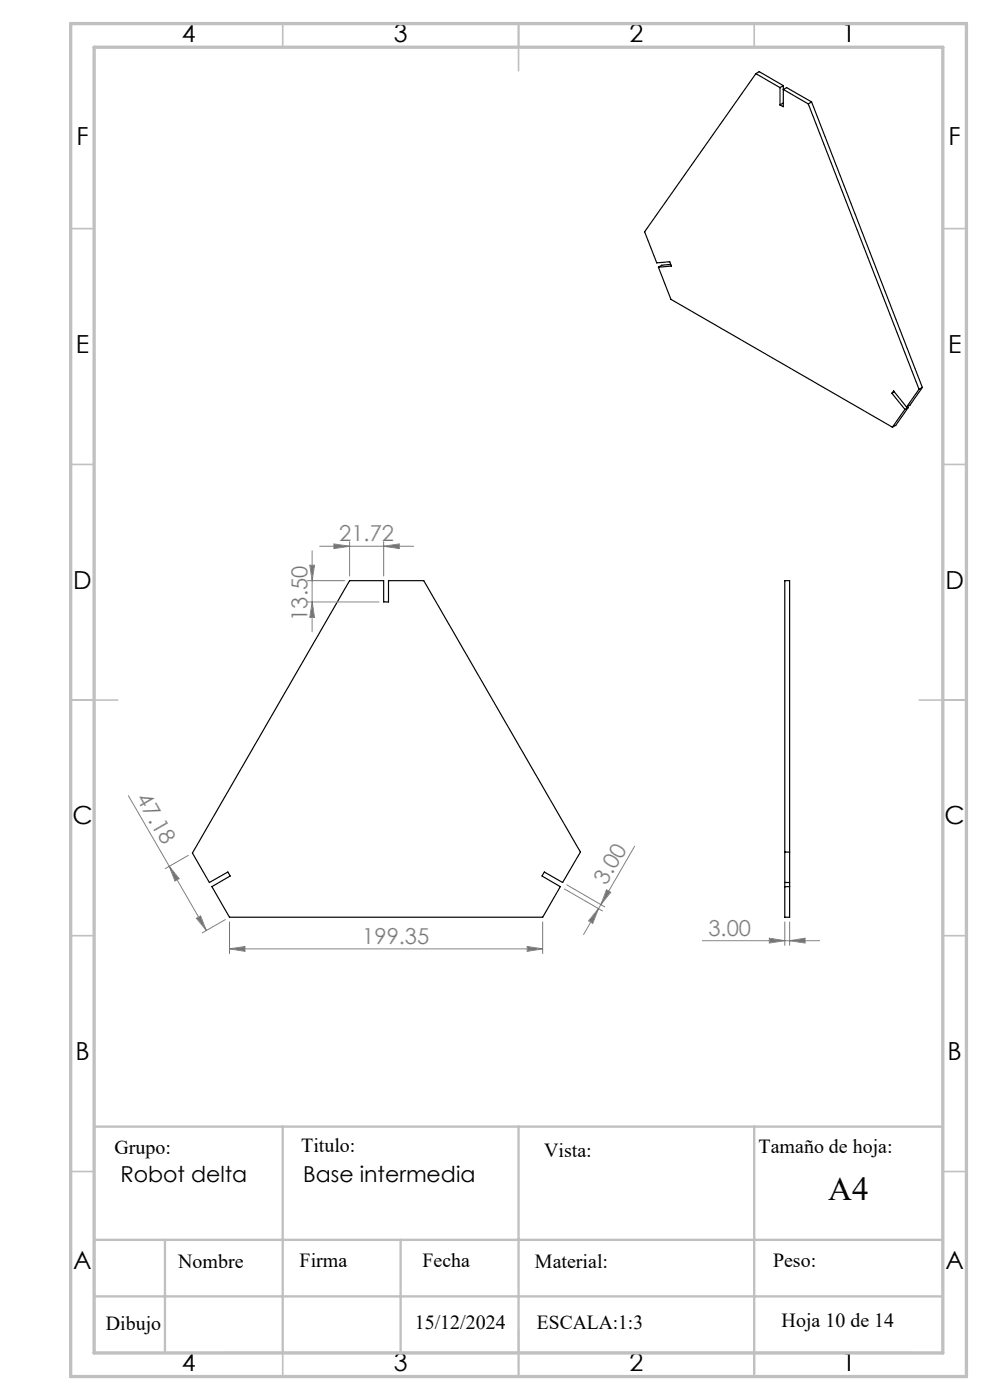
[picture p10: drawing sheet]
<svg xmlns="http://www.w3.org/2000/svg" width="210mm" height="297mm" viewBox="0 0 210 297" stroke-linecap="round" stroke-linejoin="round" font-family="sans-serif">
<g fill="none" stroke="#000" stroke-width=".25">
<path d="M160.3 15.6l5.2 3M160.3 15.6l-23.6 33.6 2.6 6.6 2.8-.3 .3 .9-2.7 .3M160.3 15.6l.7-.4 5.2 3M165.5 18.6v3.7M166.2 18.2v4.4l-.7-.3M166.2 18.2l-.7 .4M166.2 21.8l-.7 .5M171.4 22l23.5 60.6M172.2 21.6l-5.3-3-.7 .4 5.2 3M172.2 21.6l-.8 .4M172.2 21.6l23.5 60.6M139.7 56.7l2.6 6.8 47 27.1"/>
<path d="M142.3 56.1l-1.9 .2-.7 .4M189.2 83.4l.3-.5 2.8 3.5M189.2 83.4l2.7 3.5M189.7 83.1l-.5 .3M191.9 86.9l-2.6 3.7M192.5 86.3l.2 .2M192.7 86.5l-2.7 3.7-.7 .4M192.7 86.5l-.8 .4M194.9 82.6l-2.6 3.8M195.7 82.2l-.8 .4M195.7 82.2l-2.7 3.8-.7 .4M74.2 123.2h7.2v4.5h1v-4.5h7.5l33.2 57.6-3.8 6.4-3.8-2.2-.5 .8 3.9 2.3-3.8 6.5h-66.4l-3.8-6.5 3.9-2.3-.5-.8-3.9 2.2-3.6-6.2z"/>
<path d="M166.5 123.2h1v71.4h-1zM166.5 180.8h1M166.5 187.2h1M166.5 188.1h1"/>
</g>
<g fill="none" stroke="#808080" stroke-width=".21">
<path d="M65.7 119.9h1l-.5 3.3zM66.2 116.8v17.3M67.8 115.9h19.9M70.8 115.4l3.4 .5-3.4 .5zM74.2 114.9v7.3M81.4 115.9l3.3-.5v1zM81.4 114.9v7.3M65.2 123.2h8M65.2 127.7h15.2M66.2 127.7l.5 3.3h-1zM27.2 168.8l16.6 28.6M134.6 179.5l-7.1 12.4"/>
<path d="M35.9 183.8l2.1 2.6-.9 .5zM39.9 181.5l-4.9 2.8M41.7 194.8l.8-.5 1.3 3.1zM47.8 195.1l-4.9 2.8M48.7 195.6v6.7M115.1 195.6v6.7M119.7 188.6l8.1 4.6M120.2 187.7l8.1 4.7M127 192.8l-1.3 3.1-.9-.5zM127 192.8l-3.2 5.5M127.5 191.9l-.5 .9M128.7 188.8l.8 .5-2 2.6z"/>
<path d="M149 199.6h24.8M163.2 199l3.3 .6-3.3 .5zM166.5 195.6v5M167.5 199.6l3.3-.6v1.1zM167.5 195.6v5M48.7 201.3l3.3-.5v1zM48.7 201.3h66.4M111.8 200.8l3.3 .5-3.3 .5z"/>
</g>
<g fill="none" stroke="#c0c0c0" stroke-width=".35">
<path d="M60 5v5M110 5v10M160 5v5M15 48.5h5M200 48.5h5M15 98.5h5M200 98.5h5M15 148.5h10M195 148.5h10M15 198.5h5M200 198.5h5M15 248.5h5"/>
<path d="M200 248.5h5M60 287v5M110 282v10M160 287v5"/>
</g>
<path d="M20 239h180M60 239v48M110 239v48M160 239v52.4M20 263h180M20 275h180M35 263v24M85 263v24M47.7 287h146" fill="none" stroke="#c0c0c0" stroke-width=".5"/>
<path d="M15 5h190v287h-190zM20 10h180v277h-180z" fill="none" stroke="#c0c0c0" stroke-width=".7"/>
<g fill="#808080">
<path d="M41.7 194.8l.8-.5 1.3 3.1zM35.9 183.8l2.1 2.6-.9 .5z"/>
<path d="M167.5 199.6l3.3-.6v1.1zM163.2 199l3.3 .6-3.3 .5z"/>
<path d="M48.7 201.3l3.3-.5v1zM111.8 200.8l3.3 .5-3.3 .5zM70.8 115.4l3.4 .5-3.4 .5zM81.4 115.9l3.3-.5v1z"/>
<path d="M128.7 188.8l.8 .5-2 2.6zM127 192.8l-1.3 3.1-.9-.5z"/>
<path d="M65.7 119.9h1l-.5 3.3zM66.2 127.7l.5 3.3h-1z"/>
</g>
<text font-size="7.1" x="175.7" y="254.7">A4</text>
<g font-size="5.3">
<text x="38.5" y="8.9">4</text>
<text x="83.5" y="8.9">3</text>
<text x="133.6" y="8.9">2</text>
<text x="178.6" y="8.9">1</text>
<text x="16.2" y="30.7">F</text>
<text x="201.2" y="30.7">F</text>
<text x="16.1" y="74.9">E</text>
<text x="201.1" y="74.9">E</text>
<text x="15.5" y="124.9">D</text>
<text x="200.5" y="124.9">D</text>
<text x="15.4" y="174.9">C</text>
<text x="200.4" y="174.9">C</text>
<text x="16" y="224.9">B</text>
<text x="201" y="224.9">B</text>
<text x="15.5" y="269.2">A</text>
<text x="200.5" y="269.2">A</text>
<text x="38.5" y="290.9">4</text>
<text x="83.5" y="290.9">3</text>
<text x="133.6" y="290.9">2</text>
<text x="178.6" y="290.9">1</text>
</g>
<g font-size="4.7" fill="#808080">
<text x="72" y="114.9">21.72</text>
<text x="65.2" y="131.7" transform="rotate(-90 65.2 131.7)">13.50</text>
<text x="28.8" y="169.4" transform="rotate(60 28.8 169.4)">47.18</text>
<text x="128.6" y="187.9" transform="rotate(-60 128.6 187.9)">3.00</text>
<text x="76.9" y="200.3">199.35</text>
<text x="150.3" y="198.5">3.00</text>
</g>
<g font-size="4.7">
<text x="25.5" y="250.7">Robot delta</text>
<text x="64.3" y="250.7">Base intermedia</text>
</g>
<g font-size="4.2">
<text x="24.3" y="244.9">Grupo:</text>
<text x="63.9" y="244.3">Titulo:</text>
<text x="115.4" y="245.5">Vista:</text>
<text x="160.9" y="244.7">Tamaño de hoja:</text>
<text x="37.8" y="269">Nombre</text>
<text x="63.6" y="268.9">Firma</text>
<text x="89.6" y="268.9">Fecha</text>
<text x="113.5" y="269">Material:</text>
<text x="164" y="268.7">Peso:</text>
<text x="88" y="281.9">15/12/2024</text>
<text x="113.9" y="281.9">ESCALA:1:3</text>
<text x="165.8" y="281.6">Hoja 10 de 14</text>
<text x="22.4" y="282.1">Dibujo</text>
</g>
</svg>
